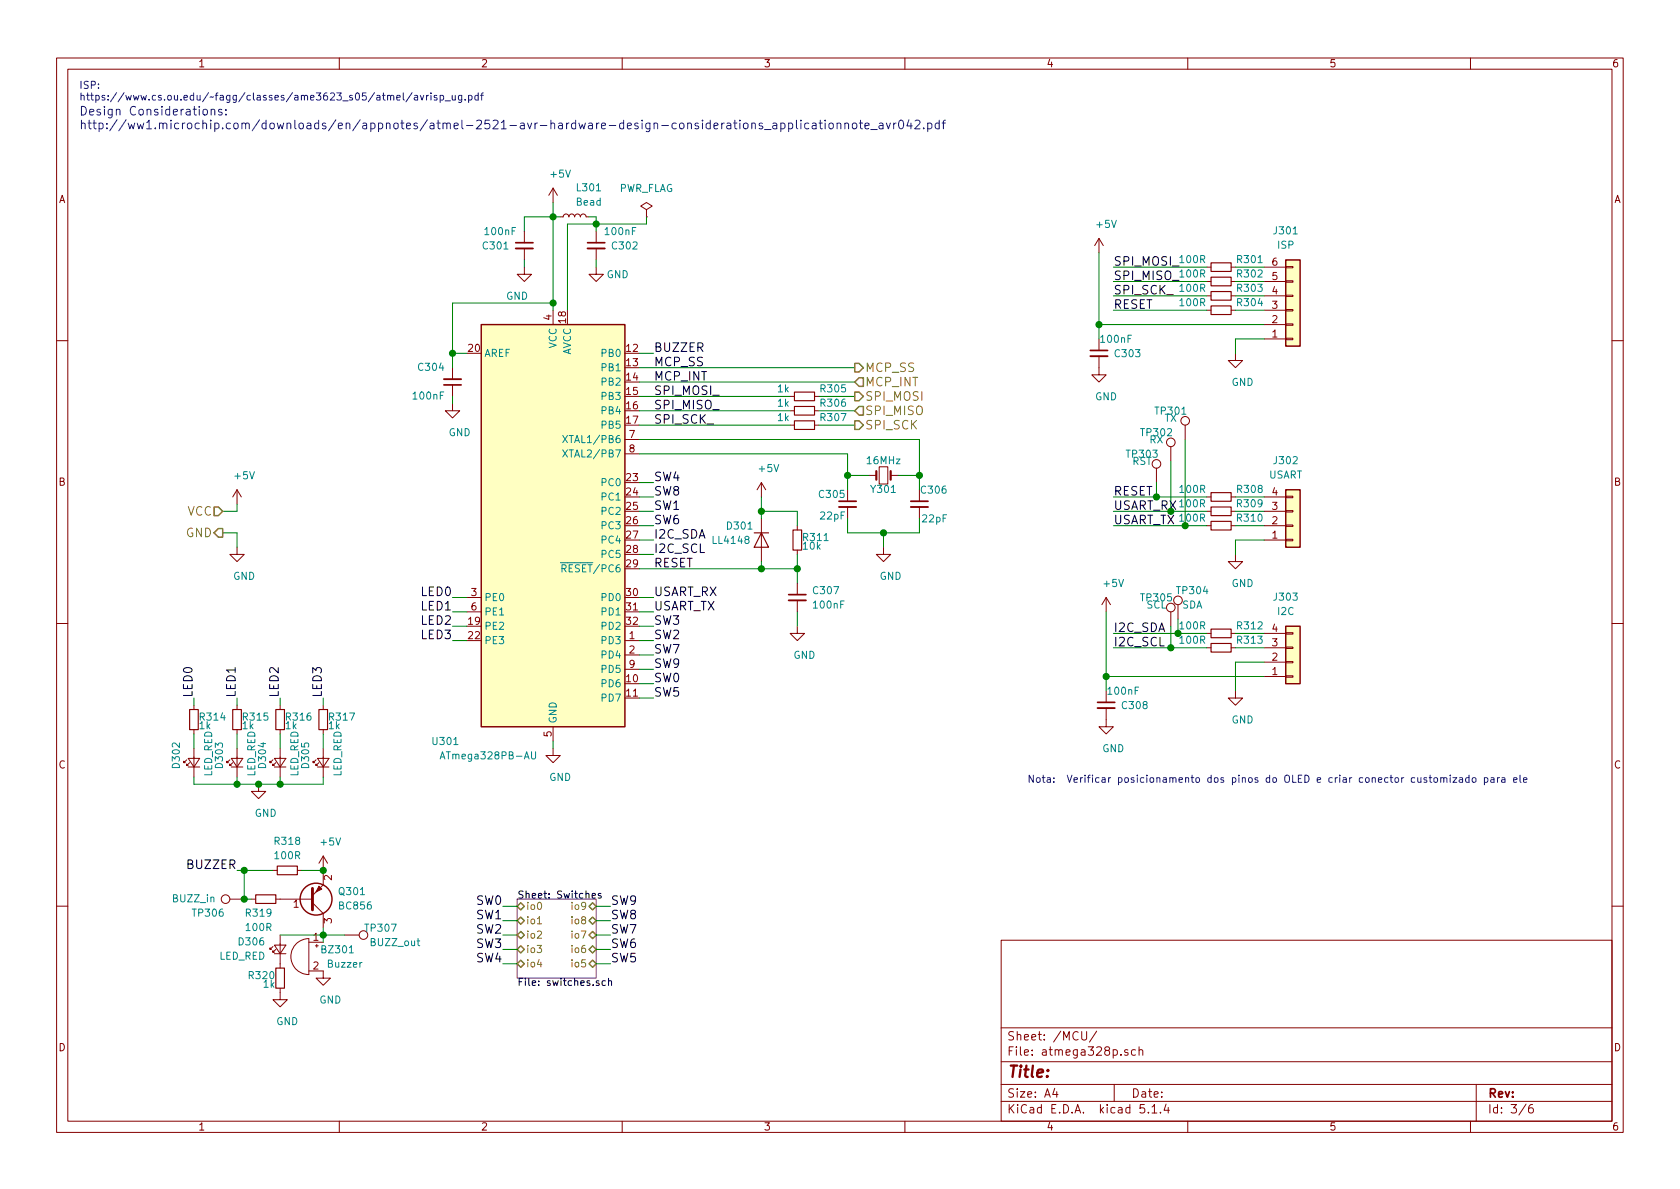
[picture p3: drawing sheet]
EESchema Schematic File Version 4
LIBS:mswi-cache
EELAYER 30 0
EELAYER END
$Descr A4 11693 8268
encoding utf-8
Sheet 3 6
Title ""
Date ""
Rev ""
Comp ""
Comment1 ""
Comment2 ""
Comment3 ""
Comment4 ""
$EndDescr
$Comp
L Device:Crystal_Small Y301
U 1 1
P 6150 3300
F 0 "Y301" H 6150 3400 50  0000 C CNN
F 1 "16MHz" H 6150 3200 50  0000 C CNN
F 2 "Crystal:Crystal_HC49-U_Vertical" H 6150 3300 50  0001 C CNN
F 3 "http://www.farnell.com/datasheets/321153.pdf" H 6150 3300 50  0001 C CNN
	1    6150 3300
	1    0    0    1   
$EndComp
$Comp
L Device:C_Small C305
U 1 1
P 5900 3500
F 0 "C305" H 5910 3570 50  0000 L CNN
F 1 "22pF" H 5910 3420 50  0000 L CNN
F 2 "Capacitor_SMD:C_0805_2012Metric_Pad1.15x1.40mm_HandSolder" H 5900 3500 50  0001 C CNN
F 3 "" H 5900 3500 50  0001 C CNN
	1    5900 3500
	-1   0    0    -1  
$EndComp
$Comp
L Device:C_Small C306
U 1 1
P 6400 3500
F 0 "C306" H 6200 3600 50  0000 L CNN
F 1 "22pF" H 6200 3400 50  0000 L CNN
F 2 "Capacitor_SMD:C_0805_2012Metric_Pad1.15x1.40mm_HandSolder" H 6400 3500 50  0001 C CNN
F 3 "" H 6400 3500 50  0001 C CNN
	1    6400 3500
	-1   0    0    -1  
$EndComp
$Comp
L Device:R_Small R311
U 1 1
P 5550 3750
F 0 "R311" H 5580 3770 50  0000 L CNN
F 1 "10k" H 5580 3710 50  0000 L CNN
F 2 "Resistor_SMD:R_0805_2012Metric_Pad1.15x1.40mm_HandSolder" H 5550 3750 50  0001 C CNN
F 3 "" H 5550 3750 50  0001 C CNN
	1    5550 3750
	1    0    0    -1  
$EndComp
$Comp
L Device:C_Small C307
U 1 1
P 5550 4150
F 0 "C307" H 5650 4200 50  0000 L CNN
F 1 "100nF" H 5650 4100 50  0000 L CNN
F 2 "Capacitor_SMD:C_0805_2012Metric_Pad1.15x1.40mm_HandSolder" H 5550 4150 50  0001 C CNN
F 3 "" H 5550 4150 50  0001 C CNN
	1    5550 4150
	1    0    0    -1  
$EndComp
$Comp
L Device:LED_Small D304
U 1 1
P 1950 5300
F 0 "D304" H 1900 5425 50  0000 L CNN
F 1 "LED_RED" H 1850 5200 50  0000 L CNN
F 2 "LED_SMD:LED_0805_2012Metric_Pad1.15x1.40mm_HandSolder" V 1950 5300 50  0001 C CNN
F 3 "" V 1950 5300 50  0001 C CNN
	1    1950 5300
	0    -1   -1   0   
$EndComp
Text HLabel 5950 2950 2    60   Output ~ 0
SPI_SCK
Text HLabel 5950 2850 2    60   Input ~ 0
SPI_MISO
Text HLabel 5950 2750 2    60   Output ~ 0
SPI_MOSI
Text HLabel 5950 2550 2    60   Output ~ 0
MCP_SS
Text HLabel 5950 2650 2    60   Input ~ 0
MCP_INT
Text Label 4550 3950 0    60   ~ 0
RESET
Text HLabel 1550 3550 0    60   Input ~ 0
VCC
Text HLabel 1550 3700 0    60   Output ~ 0
GND
$Comp
L Device:R_Small R316
U 1 1
P 1950 5000
F 0 "R316" H 1980 5020 50  0000 L CNN
F 1 "1k" H 1980 4960 50  0000 L CNN
F 2 "Resistor_SMD:R_0805_2012Metric_Pad1.15x1.40mm_HandSolder" H 1950 5000 50  0001 C CNN
F 3 "" H 1950 5000 50  0001 C CNN
	1    1950 5000
	1    0    0    -1  
$EndComp
$Comp
L Device:R_Small R309
U 1 1
P 8500 3550
F 0 "R309" V 8550 3650 50  0000 L CNN
F 1 "100R" V 8550 3250 50  0000 L CNN
F 2 "Resistor_SMD:R_0805_2012Metric_Pad1.15x1.40mm_HandSolder" H 8500 3550 50  0001 C CNN
F 3 "" H 8500 3550 50  0001 C CNN
	1    8500 3550
	0    1    -1   0   
$EndComp
$Comp
L Device:R_Small R310
U 1 1
P 8500 3650
F 0 "R310" V 8550 3750 50  0000 L CNN
F 1 "100R" V 8550 3350 50  0000 L CNN
F 2 "Resistor_SMD:R_0805_2012Metric_Pad1.15x1.40mm_HandSolder" H 8500 3650 50  0001 C CNN
F 3 "" H 8500 3650 50  0001 C CNN
	1    8500 3650
	0    1    -1   0   
$EndComp
Text Notes 550  900  0    60   ~ 0
Design Considerations:\nhttp://ww1.microchip.com/downloads/en/appnotes/atmel-2521-avr-hardware-design-considerations_applicationnote_avr042.pdf
Wire Wire Line
	6400 3050 6400 3300
Wire Wire Line
	6400 3300 6250 3300
Wire Wire Line
	6050 3300 5900 3300
Wire Wire Line
	5900 3150 5900 3300
Wire Wire Line
	5900 3700 5900 3600
Wire Wire Line
	6400 3700 6400 3600
Wire Wire Line
	4450 3150 5900 3150
Connection ~ 5900 3300
Wire Wire Line
	4450 3050 6400 3050
Connection ~ 6400 3300
Wire Wire Line
	5550 3850 5550 3950
Connection ~ 5550 3950
Wire Wire Line
	4550 4250 4450 4250
Wire Wire Line
	4450 4150 4550 4150
Wire Wire Line
	5950 2550 4450 2550
Wire Wire Line
	4450 2750 5500 2750
Wire Wire Line
	4450 2950 5500 2950
Wire Wire Line
	4450 2650 5950 2650
Wire Wire Line
	4550 3350 4450 3350
Wire Wire Line
	4550 3450 4450 3450
Wire Wire Line
	4450 3550 4550 3550
Wire Wire Line
	4450 3650 4550 3650
Wire Wire Line
	8600 3550 8800 3550
Wire Wire Line
	8600 3650 8800 3650
Wire Wire Line
	5900 3300 5900 3400
Wire Wire Line
	6400 3300 6400 3400
Wire Wire Line
	1950 5450 2250 5450
Wire Wire Line
	1950 5400 1950 5450
Wire Wire Line
	1950 5100 1950 5200
$Comp
L Device:LED_Small D305
U 1 1
P 2250 5300
F 0 "D305" H 2200 5425 50  0000 L CNN
F 1 "LED_RED" H 2150 5200 50  0000 L CNN
F 2 "LED_SMD:LED_0805_2012Metric_Pad1.15x1.40mm_HandSolder" V 2250 5300 50  0001 C CNN
F 3 "" V 2250 5300 50  0001 C CNN
	1    2250 5300
	0    -1   -1   0   
$EndComp
$Comp
L Device:R_Small R317
U 1 1
P 2250 5000
F 0 "R317" H 2280 5020 50  0000 L CNN
F 1 "1k" H 2280 4960 50  0000 L CNN
F 2 "Resistor_SMD:R_0805_2012Metric_Pad1.15x1.40mm_HandSolder" H 2250 5000 50  0001 C CNN
F 3 "" H 2250 5000 50  0001 C CNN
	1    2250 5000
	1    0    0    -1  
$EndComp
Wire Wire Line
	2250 5400 2250 5450
Wire Wire Line
	2250 5100 2250 5200
Wire Wire Line
	5550 3650 5550 3550
Wire Wire Line
	3850 2150 3850 2100
$Comp
L Diode:LL4148 D301
U 1 1
P 5300 3750
F 0 "D301" V 5200 4000 50  0000 R CNN
F 1 "LL4148" V 5300 4100 50  0000 R CNN
F 2 "Diode_SMD:D_MiniMELF_Handsoldering" H 5300 3575 50  0001 C CNN
F 3 "http://www.vishay.com/docs/85557/ll4148.pdf" H 5300 3750 50  0001 C CNN
	1    5300 3750
	0    -1   1    0   
$EndComp
Wire Wire Line
	5300 3600 5300 3550
Wire Wire Line
	5300 3550 5550 3550
Wire Wire Line
	5300 3900 5300 3950
Wire Wire Line
	5300 3950 5550 3950
Connection ~ 5300 3950
Wire Wire Line
	4450 3950 5300 3950
Wire Wire Line
	5900 3700 6150 3700
$Comp
L power:GND #PWR0311
U 1 1
P 6150 3800
F 0 "#PWR0311" H 6150 3550 50  0001 C CNN
F 1 "GND" H 6200 3600 50  0000 C CNN
F 2 "" H 6150 3800 50  0001 C CNN
F 3 "" H 6150 3800 50  0001 C CNN
	1    6150 3800
	1    0    0    -1  
$EndComp
Wire Wire Line
	6150 3800 6150 3700
Connection ~ 6150 3700
Wire Wire Line
	6150 3700 6400 3700
$Comp
L power:GND #PWR0317
U 1 1
P 3850 5200
F 0 "#PWR0317" H 3850 4950 50  0001 C CNN
F 1 "GND" H 3900 5000 50  0000 C CNN
F 2 "" H 3850 5200 50  0001 C CNN
F 3 "" H 3850 5200 50  0001 C CNN
	1    3850 5200
	1    0    0    -1  
$EndComp
Wire Wire Line
	1550 3550 1650 3550
Wire Wire Line
	1650 3550 1650 3500
Text Label 4550 2850 0    60   ~ 0
SPI_MISO_
Text Label 4550 2750 0    60   ~ 0
SPI_MOSI_
Text Label 4550 2950 0    60   ~ 0
SPI_SCK_
Wire Wire Line
	4450 4850 4550 4850
$Comp
L power:GND #PWR0310
U 1 1
P 1650 3800
F 0 "#PWR0310" H 1650 3550 50  0001 C CNN
F 1 "GND" H 1700 3600 50  0000 C CNN
F 2 "" H 1650 3800 50  0001 C CNN
F 3 "" H 1650 3800 50  0001 C CNN
	1    1650 3800
	1    0    0    -1  
$EndComp
Wire Wire Line
	1550 3700 1650 3700
Wire Wire Line
	1650 3700 1650 3800
$Comp
L Connector_Generic:Conn_01x04 J302
U 1 1
P 9000 3650
F 0 "J302" H 8950 3200 50  0000 C CNN
F 1 "USART" H 8950 3300 50  0000 C CNN
F 2 "Connector_PinHeader_2.54mm:PinHeader_1x04_P2.54mm_Vertical" H 9000 3650 50  0001 C CNN
F 3 "~" H 9000 3650 50  0001 C CNN
	1    9000 3650
	1    0    0    1   
$EndComp
Wire Wire Line
	5550 3950 5550 4050
$Comp
L power:GND #PWR0314
U 1 1
P 5550 4350
F 0 "#PWR0314" H 5550 4100 50  0001 C CNN
F 1 "GND" H 5600 4150 50  0000 C CNN
F 2 "" H 5550 4350 50  0001 C CNN
F 3 "" H 5550 4350 50  0001 C CNN
	1    5550 4350
	1    0    0    -1  
$EndComp
Wire Wire Line
	5550 4250 5550 4350
Wire Wire Line
	5300 3450 5300 3550
Connection ~ 5300 3550
Wire Wire Line
	7750 3450 8050 3450
Text Label 4550 4150 0    60   ~ 0
USART_RX
Wire Wire Line
	8600 3450 8800 3450
$Comp
L power:GND #PWR0312
U 1 1
P 8600 3850
F 0 "#PWR0312" H 8600 3600 50  0001 C CNN
F 1 "GND" H 8650 3650 50  0000 C CNN
F 2 "" H 8600 3850 50  0001 C CNN
F 3 "" H 8600 3850 50  0001 C CNN
	1    8600 3850
	1    0    0    -1  
$EndComp
Wire Wire Line
	8600 3850 8600 3750
Wire Wire Line
	8600 3750 8800 3750
Text Label 4550 4250 0    60   ~ 0
USART_TX
Text Label 7750 3550 0    60   ~ 0
USART_RX
Wire Wire Line
	7750 3550 8150 3550
Wire Wire Line
	7750 3650 8250 3650
Text Label 7750 3650 0    60   ~ 0
USART_TX
$Comp
L power:+5V #PWR0309
U 1 1
P 1650 3500
F 0 "#PWR0309" H 1650 3350 50  0001 C CNN
F 1 "+5V" H 1700 3700 50  0000 C CNN
F 2 "" H 1650 3500 50  0001 C CNN
F 3 "" H 1650 3500 50  0001 C CNN
	1    1650 3500
	1    0    0    -1  
$EndComp
$Comp
L power:+5V #PWR0308
U 1 1
P 5300 3450
F 0 "#PWR0308" H 5300 3300 50  0001 C CNN
F 1 "+5V" H 5350 3650 50  0000 C CNN
F 2 "" H 5300 3450 50  0001 C CNN
F 3 "" H 5300 3450 50  0001 C CNN
	1    5300 3450
	1    0    0    -1  
$EndComp
Wire Wire Line
	3850 2100 3150 2100
Wire Wire Line
	3150 2100 3150 2450
Wire Wire Line
	3150 2450 3250 2450
$Comp
L Device:C_Small C304
U 1 1
P 3150 2650
F 0 "C304" H 3200 2550 50  0000 L CNN
F 1 "100nF" H 3200 2750 50  0000 L CNN
F 2 "Capacitor_SMD:C_0805_2012Metric_Pad1.15x1.40mm_HandSolder" H 3150 2650 50  0001 C CNN
F 3 "" H 3150 2650 50  0001 C CNN
	1    3150 2650
	-1   0    0    1   
$EndComp
Connection ~ 3150 2450
Wire Wire Line
	3150 2450 3150 2550
$Comp
L power:GND #PWR0306
U 1 1
P 3150 2800
F 0 "#PWR0306" H 3150 2550 50  0001 C CNN
F 1 "GND" H 3200 2600 50  0000 C CNN
F 2 "" H 3150 2800 50  0001 C CNN
F 3 "" H 3150 2800 50  0001 C CNN
	1    3150 2800
	1    0    0    -1  
$EndComp
Wire Wire Line
	3150 2750 3150 2800
Wire Wire Line
	4550 2450 4450 2450
Text Label 4550 2650 0    60   ~ 0
MCP_INT
Text Label 4550 2550 0    60   ~ 0
MCP_SS
Text Label 7750 1850 0    60   ~ 0
SPI_MOSI_
Text Label 7750 1950 0    60   ~ 0
SPI_MISO_
Text Label 7750 2050 0    60   ~ 0
SPI_SCK_
Text Label 7750 2150 0    60   ~ 0
RESET
Text Notes 550  700  0    50   ~ 0
ISP:\nhttps://www.cs.ou.edu/~~fagg/classes/ame3623_s05/atmel/avrisp_ug.pdf
$Comp
L Device:R_Small R305
U 1 1
P 5600 2750
F 0 "R305" V 5650 2450 50  0000 L CNN
F 1 "1k" V 5650 2850 50  0000 L CNN
F 2 "Resistor_SMD:R_0805_2012Metric_Pad1.15x1.40mm_HandSolder" H 5600 2750 50  0001 C CNN
F 3 "" H 5600 2750 50  0001 C CNN
	1    5600 2750
	0    -1   -1   0   
$EndComp
Wire Wire Line
	5700 2750 5950 2750
Wire Wire Line
	4450 2850 5500 2850
$Comp
L Device:R_Small R306
U 1 1
P 5600 2850
F 0 "R306" V 5650 2550 50  0000 L CNN
F 1 "1k" V 5650 2950 50  0000 L CNN
F 2 "Resistor_SMD:R_0805_2012Metric_Pad1.15x1.40mm_HandSolder" H 5600 2850 50  0001 C CNN
F 3 "" H 5600 2850 50  0001 C CNN
	1    5600 2850
	0    -1   -1   0   
$EndComp
Wire Wire Line
	5700 2850 5950 2850
$Comp
L Device:R_Small R307
U 1 1
P 5600 2950
F 0 "R307" V 5650 2650 50  0000 L CNN
F 1 "1k" V 5650 3050 50  0000 L CNN
F 2 "Resistor_SMD:R_0805_2012Metric_Pad1.15x1.40mm_HandSolder" H 5600 2950 50  0001 C CNN
F 3 "" H 5600 2950 50  0001 C CNN
	1    5600 2950
	0    -1   -1   0   
$EndComp
Wire Wire Line
	5700 2950 5950 2950
$Comp
L Device:R_Small R301
U 1 1
P 8500 1850
F 0 "R301" V 8550 1550 50  0000 L CNN
F 1 "100R" V 8550 1950 50  0000 L CNN
F 2 "Resistor_SMD:R_0805_2012Metric_Pad1.15x1.40mm_HandSolder" H 8500 1850 50  0001 C CNN
F 3 "" H 8500 1850 50  0001 C CNN
	1    8500 1850
	0    -1   -1   0   
$EndComp
Wire Wire Line
	8800 1850 8600 1850
Wire Wire Line
	8600 1950 8800 1950
Wire Wire Line
	8800 2050 8600 2050
$Comp
L Device:R_Small R302
U 1 1
P 8500 1950
F 0 "R302" V 8550 1650 50  0000 L CNN
F 1 "100R" V 8550 2050 50  0000 L CNN
F 2 "Resistor_SMD:R_0805_2012Metric_Pad1.15x1.40mm_HandSolder" H 8500 1950 50  0001 C CNN
F 3 "" H 8500 1950 50  0001 C CNN
	1    8500 1950
	0    -1   -1   0   
$EndComp
$Comp
L Device:R_Small R303
U 1 1
P 8500 2050
F 0 "R303" V 8550 1750 50  0000 L CNN
F 1 "100R" V 8550 2150 50  0000 L CNN
F 2 "Resistor_SMD:R_0805_2012Metric_Pad1.15x1.40mm_HandSolder" H 8500 2050 50  0001 C CNN
F 3 "" H 8500 2050 50  0001 C CNN
	1    8500 2050
	0    -1   -1   0   
$EndComp
Wire Wire Line
	7750 1850 8400 1850
Wire Wire Line
	7750 1950 8400 1950
Wire Wire Line
	7750 2050 8400 2050
$Comp
L Device:R_Small R304
U 1 1
P 8500 2150
F 0 "R304" V 8550 1850 50  0000 L CNN
F 1 "100R" V 8550 2250 50  0000 L CNN
F 2 "Resistor_SMD:R_0805_2012Metric_Pad1.15x1.40mm_HandSolder" H 8500 2150 50  0001 C CNN
F 3 "" H 8500 2150 50  0001 C CNN
	1    8500 2150
	0    -1   -1   0   
$EndComp
Wire Wire Line
	8800 2150 8600 2150
Wire Wire Line
	7750 2150 8400 2150
$Comp
L Device:R_Small R308
U 1 1
P 8500 3450
F 0 "R308" V 8550 3150 50  0000 L CNN
F 1 "100R" V 8550 3550 50  0000 L CNN
F 2 "Resistor_SMD:R_0805_2012Metric_Pad1.15x1.40mm_HandSolder" H 8500 3450 50  0001 C CNN
F 3 "" H 8500 3450 50  0001 C CNN
	1    8500 3450
	0    -1   -1   0   
$EndComp
$Comp
L power:+5V #PWR0304
U 1 1
P 7650 1750
F 0 "#PWR0304" H 7650 1600 50  0001 C CNN
F 1 "+5V" H 7700 1950 50  0000 C CNN
F 2 "" H 7650 1750 50  0001 C CNN
F 3 "" H 7650 1750 50  0001 C CNN
	1    7650 1750
	1    0    0    -1  
$EndComp
$Comp
L MCU_Microchip_ATmega:ATmega328PB-AU U301
U 1 1
P 3850 3650
F 0 "U301" H 3100 2150 50  0000 C CNN
F 1 "ATmega328PB-AU" H 3400 2050 50  0000 C CNN
F 2 "Package_QFP:TQFP-32_7x7mm_P0.8mm" H 3850 3650 50  0001 C CIN
F 3 "http://ww1.microchip.com/downloads/en/DeviceDoc/40001906C.pdf" H 3850 3650 50  0001 C CNN
F 4 "https://www.mouser.com/ProductDetail/Microchip-Technology-Atmel/ATMEGA328PB-AU?qs=sGAEpiMZZMvqv2n3s2xjsWT%2FOfaiuxUeMU%2FeDJZBHWboTUGl9aysTg%3D%3D" H 3850 3650 50  0001 C CNN "Mouser"
	1    3850 3650
	1    0    0    -1  
$EndComp
Connection ~ 3850 2100
$Comp
L Device:C_Small C301
U 1 1
P 3650 1700
F 0 "C301" H 3750 1700 50  0000 L CNN
F 1 "100nF" H 3700 1800 50  0000 L CNN
F 2 "Capacitor_SMD:C_0805_2012Metric_Pad1.15x1.40mm_HandSolder" H 3650 1700 50  0001 C CNN
F 3 "" H 3650 1700 50  0001 C CNN
	1    3650 1700
	-1   0    0    -1  
$EndComp
Wire Wire Line
	3650 1600 3650 1500
Wire Wire Line
	3650 1500 3850 1500
Connection ~ 3850 1500
Wire Wire Line
	3850 1500 3850 2100
Wire Wire Line
	3850 1500 3850 1400
$Comp
L power:+5V #PWR0301
U 1 1
P 3850 1400
F 0 "#PWR0301" H 3850 1250 50  0001 C CNN
F 1 "+5V" H 3900 1600 50  0000 C CNN
F 2 "" H 3850 1400 50  0001 C CNN
F 3 "" H 3850 1400 50  0001 C CNN
	1    3850 1400
	1    0    0    -1  
$EndComp
$Comp
L Device:L_Small L301
U 1 1
P 4000 1500
F 0 "L301" V 4200 1400 50  0000 C CNN
F 1 "Bead" V 4100 1400 50  0000 C CNN
F 2 "Inductor_SMD:L_0805_2012Metric_Pad1.15x1.40mm_HandSolder" H 4000 1500 50  0001 C CNN
F 3 "~" H 4000 1500 50  0001 C CNN
	1    4000 1500
	0    -1   -1   0   
$EndComp
$Comp
L Device:C_Small C302
U 1 1
P 4150 1700
F 0 "C302" H 4250 1700 50  0000 L CNN
F 1 "100nF" H 4200 1800 50  0000 L CNN
F 2 "Capacitor_SMD:C_0805_2012Metric_Pad1.15x1.40mm_HandSolder" H 4150 1700 50  0001 C CNN
F 3 "" H 4150 1700 50  0001 C CNN
	1    4150 1700
	1    0    0    -1  
$EndComp
Wire Wire Line
	3650 1850 3650 1800
$Comp
L power:GND #PWR0302
U 1 1
P 3650 1850
F 0 "#PWR0302" H 3650 1600 50  0001 C CNN
F 1 "GND" H 3700 1650 50  0000 C CNN
F 2 "" H 3650 1850 50  0001 C CNN
F 3 "" H 3650 1850 50  0001 C CNN
	1    3650 1850
	-1   0    0    -1  
$EndComp
$Comp
L power:GND #PWR0303
U 1 1
P 4150 1850
F 0 "#PWR0303" H 4150 1600 50  0001 C CNN
F 1 "GND" H 4000 1800 50  0000 C CNN
F 2 "" H 4150 1850 50  0001 C CNN
F 3 "" H 4150 1850 50  0001 C CNN
	1    4150 1850
	-1   0    0    -1  
$EndComp
Wire Wire Line
	4150 1500 4150 1550
Wire Wire Line
	4150 1850 4150 1800
Wire Wire Line
	3950 1550 4150 1550
Wire Wire Line
	3950 1550 3950 2150
Connection ~ 4150 1550
Wire Wire Line
	4150 1550 4150 1600
Text Label 4550 3850 0    60   ~ 0
I2C_SCL
Text Label 4550 3750 0    60   ~ 0
I2C_SDA
Wire Wire Line
	4450 3750 4550 3750
Wire Wire Line
	4450 3850 4550 3850
Text Label 7750 3450 0    60   ~ 0
RESET
Text Label 7750 4400 0    60   ~ 0
I2C_SDA
Text Label 7750 4500 0    60   ~ 0
I2C_SCL
$Comp
L power:GND #PWR0315
U 1 1
P 8600 4800
F 0 "#PWR0315" H 8600 4550 50  0001 C CNN
F 1 "GND" H 8650 4600 50  0000 C CNN
F 2 "" H 8600 4800 50  0001 C CNN
F 3 "" H 8600 4800 50  0001 C CNN
	1    8600 4800
	1    0    0    -1  
$EndComp
$Comp
L Device:C_Small C303
U 1 1
P 7650 2450
F 0 "C303" H 7750 2450 50  0000 L CNN
F 1 "100nF" H 7650 2550 50  0000 L CNN
F 2 "Capacitor_SMD:C_0805_2012Metric_Pad1.15x1.40mm_HandSolder" H 7650 2450 50  0001 C CNN
F 3 "" H 7650 2450 50  0001 C CNN
	1    7650 2450
	1    0    0    -1  
$EndComp
Wire Wire Line
	7650 2250 7650 2350
$Comp
L power:GND #PWR0305
U 1 1
P 7650 2550
F 0 "#PWR0305" H 7650 2300 50  0001 C CNN
F 1 "GND" H 7700 2350 50  0000 C CNN
F 2 "" H 7650 2550 50  0001 C CNN
F 3 "" H 7650 2550 50  0001 C CNN
	1    7650 2550
	1    0    0    -1  
$EndComp
$Comp
L Device:C_Small C308
U 1 1
P 7700 4900
F 0 "C308" H 7800 4900 50  0000 L CNN
F 1 "100nF" H 7700 5000 50  0000 L CNN
F 2 "Capacitor_SMD:C_0805_2012Metric_Pad1.15x1.40mm_HandSolder" H 7700 4900 50  0001 C CNN
F 3 "" H 7700 4900 50  0001 C CNN
	1    7700 4900
	1    0    0    -1  
$EndComp
$Comp
L Connector_Generic:Conn_01x04 J303
U 1 1
P 9000 4600
F 0 "J303" H 8950 4150 50  0000 C CNN
F 1 "I2C" H 8950 4250 50  0000 C CNN
F 2 "Connector_PinHeader_2.54mm:PinHeader_1x04_P2.54mm_Vertical" H 9000 4600 50  0001 C CNN
F 3 "~" H 9000 4600 50  0001 C CNN
	1    9000 4600
	1    0    0    1   
$EndComp
Wire Wire Line
	8800 4400 8600 4400
Wire Wire Line
	7750 4500 8150 4500
$Comp
L power:GND #PWR0316
U 1 1
P 7700 5000
F 0 "#PWR0316" H 7700 4750 50  0001 C CNN
F 1 "GND" H 7750 4800 50  0000 C CNN
F 2 "" H 7700 5000 50  0001 C CNN
F 3 "" H 7700 5000 50  0001 C CNN
	1    7700 5000
	1    0    0    -1  
$EndComp
$Comp
L Device:R_Small R312
U 1 1
P 8500 4400
F 0 "R312" V 8550 4100 50  0000 L CNN
F 1 "100R" V 8550 4500 50  0000 L CNN
F 2 "Resistor_SMD:R_0805_2012Metric_Pad1.15x1.40mm_HandSolder" H 8500 4400 50  0001 C CNN
F 3 "" H 8500 4400 50  0001 C CNN
	1    8500 4400
	0    -1   -1   0   
$EndComp
Wire Wire Line
	8400 4400 8200 4400
$Comp
L Device:R_Small R313
U 1 1
P 8500 4500
F 0 "R313" V 8550 4200 50  0000 L CNN
F 1 "100R" V 8550 4600 50  0000 L CNN
F 2 "Resistor_SMD:R_0805_2012Metric_Pad1.15x1.40mm_HandSolder" H 8500 4500 50  0001 C CNN
F 3 "" H 8500 4500 50  0001 C CNN
	1    8500 4500
	0    -1   -1   0   
$EndComp
Wire Wire Line
	8600 4500 8800 4500
$Comp
L power:+5V #PWR0313
U 1 1
P 7700 4250
F 0 "#PWR0313" H 7700 4100 50  0001 C CNN
F 1 "+5V" H 7750 4450 50  0000 C CNN
F 2 "" H 7700 4250 50  0001 C CNN
F 3 "" H 7700 4250 50  0001 C CNN
	1    7700 4250
	1    0    0    -1  
$EndComp
Text Notes 7150 5450 0    50   ~ 0
Nota:  Verificar posicionamento dos pinos do OLED e criar conector customizado para ele\n
Wire Wire Line
	3850 5150 3850 5200
Wire Wire Line
	4550 4650 4450 4650
Wire Wire Line
	4450 4750 4550 4750
Wire Wire Line
	4550 4450 4450 4450
Wire Wire Line
	4550 4350 4450 4350
Wire Wire Line
	4450 4550 4550 4550
Text Label 3150 4150 2    60   ~ 0
LED0
Text Label 4550 4350 0    60   ~ 0
SW3
Text Label 4550 3350 0    60   ~ 0
SW4
Text Label 4550 4850 0    60   ~ 0
SW5
Wire Wire Line
	3150 4150 3250 4150
Wire Wire Line
	3250 4250 3150 4250
Wire Wire Line
	3250 4350 3150 4350
Wire Wire Line
	3250 4450 3150 4450
Text Label 3150 4250 2    60   ~ 0
LED1
Text Label 3150 4350 2    60   ~ 0
LED2
Text Label 3150 4450 2    60   ~ 0
LED3
Text Label 4550 2450 0    60   ~ 0
BUZZER
Text Label 4550 3650 0    60   ~ 0
SW6
Text Label 4550 4550 0    60   ~ 0
SW7
Text Label 4550 3450 0    60   ~ 0
SW8
Text Label 4550 4650 0    60   ~ 0
SW9
$Comp
L Device:LED_Small D302
U 1 1
P 1350 5300
F 0 "D302" H 1300 5425 50  0000 L CNN
F 1 "LED_RED" H 1250 5200 50  0000 L CNN
F 2 "LED_SMD:LED_0805_2012Metric_Pad1.15x1.40mm_HandSolder" V 1350 5300 50  0001 C CNN
F 3 "" V 1350 5300 50  0001 C CNN
	1    1350 5300
	0    -1   -1   0   
$EndComp
$Comp
L Device:R_Small R314
U 1 1
P 1350 5000
F 0 "R314" H 1380 5020 50  0000 L CNN
F 1 "1k" H 1380 4960 50  0000 L CNN
F 2 "Resistor_SMD:R_0805_2012Metric_Pad1.15x1.40mm_HandSolder" H 1350 5000 50  0001 C CNN
F 3 "" H 1350 5000 50  0001 C CNN
	1    1350 5000
	1    0    0    -1  
$EndComp
Wire Wire Line
	1350 5400 1350 5450
Wire Wire Line
	1350 5100 1350 5200
$Comp
L Device:LED_Small D303
U 1 1
P 1650 5300
F 0 "D303" H 1600 5425 50  0000 L CNN
F 1 "LED_RED" H 1550 5200 50  0000 L CNN
F 2 "LED_SMD:LED_0805_2012Metric_Pad1.15x1.40mm_HandSolder" V 1650 5300 50  0001 C CNN
F 3 "" V 1650 5300 50  0001 C CNN
	1    1650 5300
	0    -1   -1   0   
$EndComp
$Comp
L Device:R_Small R315
U 1 1
P 1650 5000
F 0 "R315" H 1680 5020 50  0000 L CNN
F 1 "1k" H 1680 4960 50  0000 L CNN
F 2 "Resistor_SMD:R_0805_2012Metric_Pad1.15x1.40mm_HandSolder" H 1650 5000 50  0001 C CNN
F 3 "" H 1650 5000 50  0001 C CNN
	1    1650 5000
	1    0    0    -1  
$EndComp
Wire Wire Line
	1650 5400 1650 5450
Wire Wire Line
	1650 5100 1650 5200
Wire Wire Line
	1350 5450 1650 5450
Connection ~ 1950 5450
Connection ~ 1650 5450
Wire Wire Line
	1650 5450 1800 5450
Text Label 1350 4850 1    60   ~ 0
LED0
Text Label 1650 4850 1    60   ~ 0
LED1
Text Label 1950 4850 1    60   ~ 0
LED2
Text Label 2250 4850 1    60   ~ 0
LED3
Wire Wire Line
	2250 4850 2250 4900
Wire Wire Line
	1950 4900 1950 4850
Wire Wire Line
	1650 4850 1650 4900
Wire Wire Line
	1350 4900 1350 4850
$Sheet
S 3600 6250 550  550 
U 5DE38629
F0 "Switches" 50
F1 "switches.sch" 50
F2 "io0" B L 3600 6300 50 
F3 "io1" B L 3600 6400 50 
F4 "io2" B L 3600 6500 50 
F5 "io3" B L 3600 6600 50 
F6 "io4" B L 3600 6700 50 
F7 "io9" B R 4150 6300 50 
F8 "io8" B R 4150 6400 50 
F9 "io7" B R 4150 6500 50 
F10 "io6" B R 4150 6600 50 
F11 "io5" B R 4150 6700 50 
$EndSheet
Text Label 4250 6700 0    60   ~ 0
SW5
Text Label 3500 6300 2    60   ~ 0
SW0
Text Label 3500 6700 2    60   ~ 0
SW4
Text Label 3500 6600 2    60   ~ 0
SW3
Text Label 3500 6500 2    60   ~ 0
SW2
Text Label 3500 6400 2    60   ~ 0
SW1
Wire Wire Line
	3500 6300 3600 6300
Wire Wire Line
	3600 6400 3500 6400
Wire Wire Line
	3500 6500 3600 6500
Wire Wire Line
	3600 6600 3500 6600
Wire Wire Line
	3500 6700 3600 6700
Text Label 4250 6600 0    60   ~ 0
SW6
Text Label 4250 6500 0    60   ~ 0
SW7
Text Label 4250 6400 0    60   ~ 0
SW8
Text Label 4250 6300 0    60   ~ 0
SW9
Wire Wire Line
	4250 6600 4150 6600
Wire Wire Line
	4150 6700 4250 6700
Wire Wire Line
	4250 6500 4150 6500
Wire Wire Line
	4150 6400 4250 6400
Wire Wire Line
	4250 6300 4150 6300
$Comp
L Transistor_BJT:BC856 Q301
U 1 1
P 2150 6250
F 0 "Q301" H 2350 6200 50  0000 L CNN
F 1 "BC856" H 2350 6300 50  0000 L CNN
F 2 "Package_TO_SOT_SMD:SOT-23" H 2350 6175 50  0001 L CIN
F 3 "http://www.fairchildsemi.com/ds/BC/BC856.pdf" H 2150 6250 50  0001 L CNN
	1    2150 6250
	1    0    0    1   
$EndComp
$Comp
L Device:R_Small R319
U 1 1
P 1850 6250
F 0 "R319" V 1750 6200 50  0000 L CNN
F 1 "100R" V 1650 6200 50  0000 L CNN
F 2 "Resistor_SMD:R_0805_2012Metric_Pad1.15x1.40mm_HandSolder" H 1850 6250 50  0001 C CNN
F 3 "" H 1850 6250 50  0001 C CNN
	1    1850 6250
	0    -1   -1   0   
$EndComp
$Comp
L Device:R_Small R318
U 1 1
P 2000 6050
F 0 "R318" V 2200 5950 50  0000 L CNN
F 1 "100R" V 2100 5950 50  0000 L CNN
F 2 "Resistor_SMD:R_0805_2012Metric_Pad1.15x1.40mm_HandSolder" H 2000 6050 50  0001 C CNN
F 3 "" H 2000 6050 50  0001 C CNN
	1    2000 6050
	0    -1   -1   0   
$EndComp
Wire Wire Line
	2250 6050 2100 6050
Wire Wire Line
	1750 6250 1700 6250
Wire Wire Line
	1700 6250 1700 6050
Wire Wire Line
	1700 6050 1900 6050
$Comp
L Device:Buzzer BZ301
U 1 1
P 2150 6650
F 0 "BZ301" H 1950 6700 50  0000 C CNN
F 1 "Buzzer" H 1900 6600 50  0000 C CNN
F 2 "Buzzer_Beeper:Buzzer_12x9.5RM7.6" V 2125 6750 50  0001 C CNN
F 3 "~" V 2125 6750 50  0001 C CNN
	1    2150 6650
	-1   0    0    -1  
$EndComp
$Comp
L power:GND #PWR0320
U 1 1
P 2250 6750
F 0 "#PWR0320" H 2250 6500 50  0001 C CNN
F 1 "GND" H 2300 6550 50  0000 C CNN
F 2 "" H 2250 6750 50  0001 C CNN
F 3 "" H 2250 6750 50  0001 C CNN
	1    2250 6750
	1    0    0    -1  
$EndComp
$Comp
L power:+5V #PWR0319
U 1 1
P 2250 6050
F 0 "#PWR0319" H 2250 5900 50  0001 C CNN
F 1 "+5V" H 2300 6250 50  0000 C CNN
F 2 "" H 2250 6050 50  0001 C CNN
F 3 "" H 2250 6050 50  0001 C CNN
	1    2250 6050
	1    0    0    -1  
$EndComp
Connection ~ 2250 6050
Text Label 1650 6050 2    60   ~ 0
BUZZER
Wire Wire Line
	1700 6050 1650 6050
Connection ~ 1700 6050
$Comp
L power:GND #PWR0318
U 1 1
P 1800 5450
F 0 "#PWR0318" H 1800 5200 50  0001 C CNN
F 1 "GND" H 1850 5250 50  0000 C CNN
F 2 "" H 1800 5450 50  0001 C CNN
F 3 "" H 1800 5450 50  0001 C CNN
	1    1800 5450
	1    0    0    -1  
$EndComp
Connection ~ 1800 5450
Wire Wire Line
	1800 5450 1950 5450
Wire Wire Line
	3900 1500 3850 1500
Wire Wire Line
	4100 1500 4150 1500
$Comp
L power:PWR_FLAG #FLG0101
U 1 1
P 4500 1500
F 0 "#FLG0101" H 4500 1575 50  0001 C CNN
F 1 "PWR_FLAG" H 4500 1700 50  0000 C CNN
F 2 "" H 4500 1500 50  0001 C CNN
F 3 "~" H 4500 1500 50  0001 C CNN
	1    4500 1500
	1    0    0    -1  
$EndComp
Wire Wire Line
	4150 1550 4500 1550
Wire Wire Line
	4500 1550 4500 1500
Wire Wire Line
	2250 6450 2250 6500
$Comp
L Connector:TestPoint TP?
U 1 1
P 2400 6500
AR Path="/5AABFC1B/5DB6352B" Ref="TP?"  Part="1" 
AR Path="/5AACA401/5DB6352B" Ref="TP307"  Part="1" 
F 0 "TP307" V 2350 6750 50  0000 C CNN
F 1 "BUZZ_out" V 2450 6850 50  0000 C CNN
F 2 "TestPoint:TestPoint_Pad_2.0x2.0mm" H 2600 6500 50  0001 C CNN
F 3 "" H 2600 6500 50  0001 C CNN
	1    2400 6500
	0    1    1    0   
$EndComp
Wire Wire Line
	2400 6500 2250 6500
Connection ~ 2250 6500
Wire Wire Line
	2250 6500 2250 6550
$Comp
L Connector:TestPoint TP?
U 1 1
P 1700 6250
AR Path="/5AABFC1B/5DB75F53" Ref="TP?"  Part="1" 
AR Path="/5AACA401/5DB75F53" Ref="TP306"  Part="1" 
F 0 "TP306" V 1600 6500 50  0000 C CNN
F 1 "BUZZ_in" V 1700 6600 50  0000 C CNN
F 2 "TestPoint:TestPoint_Pad_2.0x2.0mm" H 1900 6250 50  0001 C CNN
F 3 "" H 1900 6250 50  0001 C CNN
	1    1700 6250
	0    -1   -1   0   
$EndComp
Connection ~ 1700 6250
$Comp
L Connector:TestPoint TP?
U 1 1
P 8200 4300
AR Path="/5AABFC1B/5DB80116" Ref="TP?"  Part="1" 
AR Path="/5AACA401/5DB80116" Ref="TP304"  Part="1" 
F 0 "TP304" H 8300 4500 50  0000 C CNN
F 1 "SDA" H 8300 4400 50  0000 C CNN
F 2 "TestPoint:TestPoint_Pad_2.0x2.0mm" H 8400 4300 50  0001 C CNN
F 3 "" H 8400 4300 50  0001 C CNN
	1    8200 4300
	1    0    0    -1  
$EndComp
$Comp
L Connector:TestPoint TP?
U 1 1
P 8150 4350
AR Path="/5AABFC1B/5DB8FE76" Ref="TP?"  Part="1" 
AR Path="/5AACA401/5DB8FE76" Ref="TP305"  Part="1" 
F 0 "TP305" H 8050 4550 50  0000 C CNN
F 1 "SCL" H 8050 4500 50  0000 C CNN
F 2 "TestPoint:TestPoint_Pad_2.0x2.0mm" H 8350 4350 50  0001 C CNN
F 3 "" H 8350 4350 50  0001 C CNN
	1    8150 4350
	1    0    0    -1  
$EndComp
Wire Wire Line
	8200 4300 8200 4400
Connection ~ 8200 4400
Wire Wire Line
	8200 4400 7750 4400
Wire Wire Line
	8150 4350 8150 4500
Connection ~ 8150 4500
Wire Wire Line
	8150 4500 8400 4500
$Comp
L Connector:TestPoint TP?
U 1 1
P 8050 3350
AR Path="/5AABFC1B/5DB9E1B1" Ref="TP?"  Part="1" 
AR Path="/5AACA401/5DB9E1B1" Ref="TP303"  Part="1" 
F 0 "TP303" H 7950 3550 50  0000 C CNN
F 1 "RST" H 7950 3500 50  0000 C CNN
F 2 "TestPoint:TestPoint_Pad_2.0x2.0mm" H 8250 3350 50  0001 C CNN
F 3 "" H 8250 3350 50  0001 C CNN
	1    8050 3350
	1    0    0    -1  
$EndComp
$Comp
L Connector:TestPoint TP?
U 1 1
P 8150 3200
AR Path="/5AABFC1B/5DB9E6A4" Ref="TP?"  Part="1" 
AR Path="/5AACA401/5DB9E6A4" Ref="TP302"  Part="1" 
F 0 "TP302" H 8050 3400 50  0000 C CNN
F 1 "RX" H 8050 3350 50  0000 C CNN
F 2 "TestPoint:TestPoint_Pad_2.0x2.0mm" H 8350 3200 50  0001 C CNN
F 3 "" H 8350 3200 50  0001 C CNN
	1    8150 3200
	1    0    0    -1  
$EndComp
$Comp
L Connector:TestPoint TP?
U 1 1
P 8250 3050
AR Path="/5AABFC1B/5DB9E9B2" Ref="TP?"  Part="1" 
AR Path="/5AACA401/5DB9E9B2" Ref="TP301"  Part="1" 
F 0 "TP301" H 8150 3250 50  0000 C CNN
F 1 "TX" H 8150 3200 50  0000 C CNN
F 2 "TestPoint:TestPoint_Pad_2.0x2.0mm" H 8450 3050 50  0001 C CNN
F 3 "" H 8450 3050 50  0001 C CNN
	1    8250 3050
	1    0    0    -1  
$EndComp
Wire Wire Line
	8050 3350 8050 3450
Connection ~ 8050 3450
Wire Wire Line
	8050 3450 8400 3450
Wire Wire Line
	8150 3200 8150 3550
Connection ~ 8150 3550
Wire Wire Line
	8150 3550 8400 3550
Wire Wire Line
	8250 3050 8250 3650
Connection ~ 8250 3650
Wire Wire Line
	8250 3650 8400 3650
$Comp
L Device:LED_Small D306
U 1 1
P 1950 6600
F 0 "D306" V 2000 6700 50  0000 L CNN
F 1 "LED_RED" V 1900 6700 50  0000 L CNN
F 2 "LED_SMD:LED_0805_2012Metric_Pad1.15x1.40mm_HandSolder" V 1950 6600 50  0001 C CNN
F 3 "" V 1950 6600 50  0001 C CNN
	1    1950 6600
	0    -1   -1   0   
$EndComp
$Comp
L Device:R_Small R320
U 1 1
P 1950 6800
F 0 "R320" H 1980 6820 50  0000 L CNN
F 1 "1k" H 1980 6760 50  0000 L CNN
F 2 "Resistor_SMD:R_0805_2012Metric_Pad1.15x1.40mm_HandSolder" H 1950 6800 50  0001 C CNN
F 3 "" H 1950 6800 50  0001 C CNN
	1    1950 6800
	-1   0    0    -1  
$EndComp
Wire Wire Line
	1950 6500 2250 6500
$Comp
L power:GND #PWR0321
U 1 1
P 1950 6900
F 0 "#PWR0321" H 1950 6650 50  0001 C CNN
F 1 "GND" H 2000 6700 50  0000 C CNN
F 2 "" H 1950 6900 50  0001 C CNN
F 3 "" H 1950 6900 50  0001 C CNN
	1    1950 6900
	1    0    0    -1  
$EndComp
$Comp
L Connector_Generic:Conn_01x06 J301
U 1 1
P 9000 2150
F 0 "J301" H 8950 1600 50  0000 C CNN
F 1 "ISP" H 8950 1700 50  0000 C CNN
F 2 "Connector_PinHeader_2.54mm:PinHeader_1x06_P2.54mm_Vertical" H 9000 2150 50  0001 C CNN
F 3 "~" H 9000 2150 50  0001 C CNN
	1    9000 2150
	1    0    0    1   
$EndComp
Wire Wire Line
	7650 2250 8800 2250
Wire Wire Line
	7650 1750 7650 2250
Connection ~ 7650 2250
Wire Wire Line
	8600 2350 8600 2450
Wire Wire Line
	8800 2350 8600 2350
$Comp
L power:GND #PWR0307
U 1 1
P 8600 2450
F 0 "#PWR0307" H 8600 2200 50  0001 C CNN
F 1 "GND" H 8650 2250 50  0000 C CNN
F 2 "" H 8600 2450 50  0001 C CNN
F 3 "" H 8600 2450 50  0001 C CNN
	1    8600 2450
	1    0    0    -1  
$EndComp
Wire Wire Line
	7700 4250 7700 4700
Wire Wire Line
	8600 4600 8800 4600
Wire Wire Line
	8600 4600 8600 4800
Wire Wire Line
	8800 4700 7700 4700
Connection ~ 7700 4700
Wire Wire Line
	7700 4700 7700 4800
Text Label 4550 4450 0    60   ~ 0
SW2
Text Label 4550 3550 0    60   ~ 0
SW1
Text Label 4550 4750 0    60   ~ 0
SW0
$EndSCHEMATC
